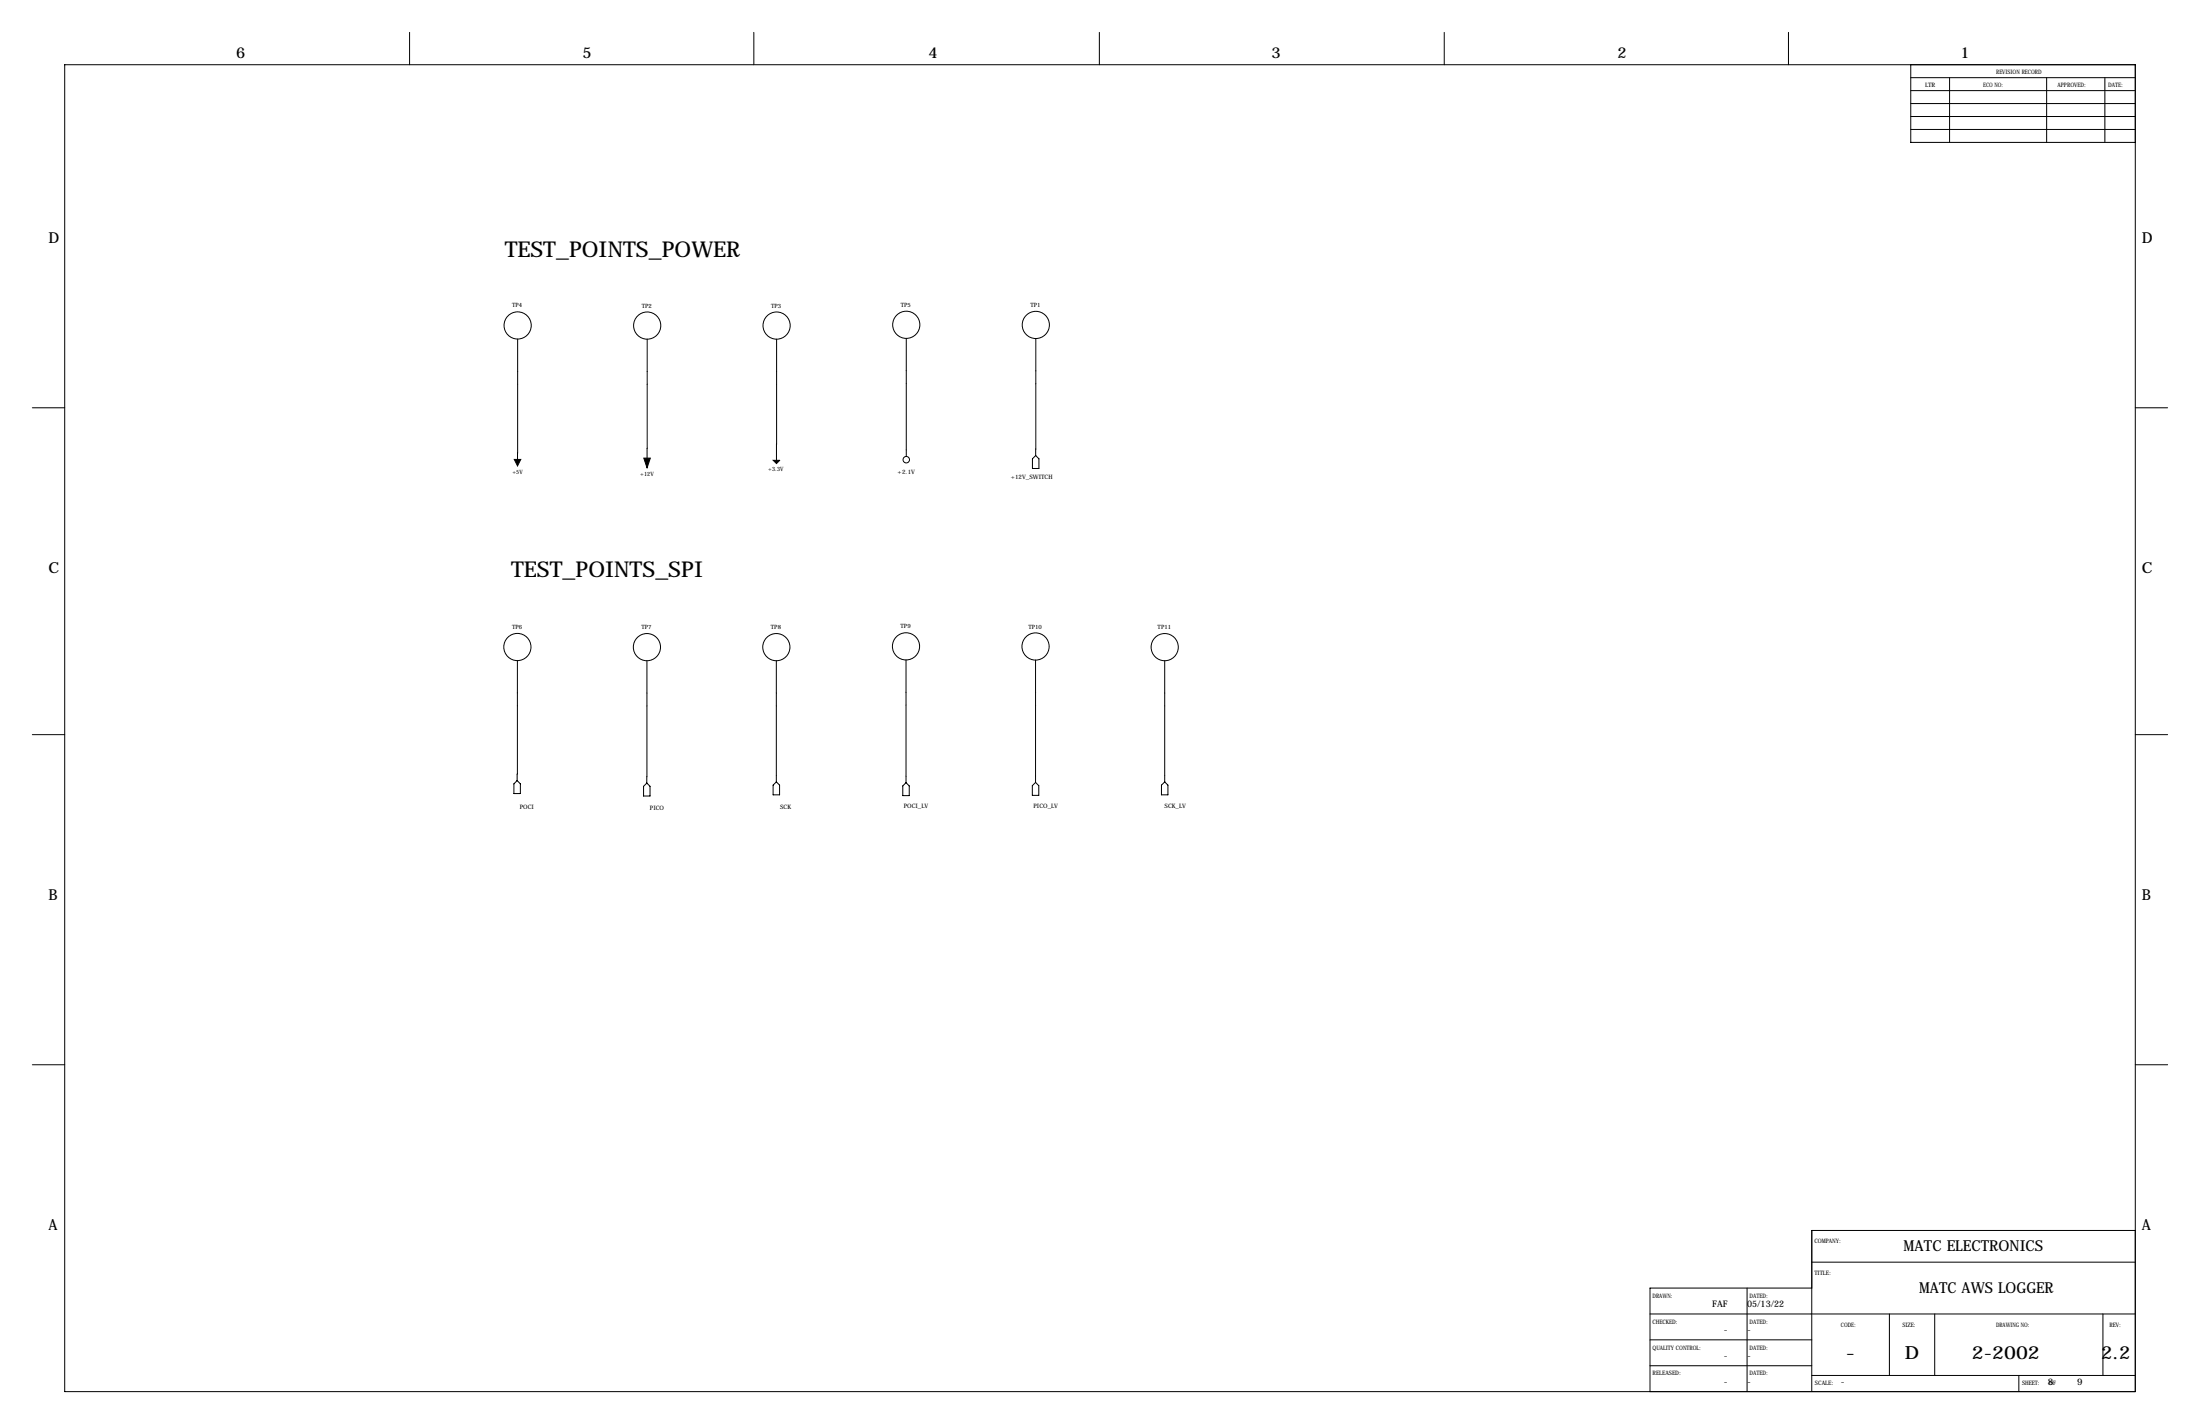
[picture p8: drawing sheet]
<svg xmlns="http://www.w3.org/2000/svg" width="864mm" height="559mm" viewBox="0 0 864 559" stroke-linecap="round" stroke-linejoin="round" font-family="sans-serif">
<g fill="none" stroke="#000" stroke-width=".39">
<path d="M160.8 12.7v12.7M295.9 12.7v12.7M431.5 12.7v12.7M566.9 12.7v12.7M702.1 12.7v12.7M25.4 25.4h812.8v520.7h-812.8zM750.1 25.4v30.5h88.1M750.1 35.6h88.1M750.1 30.5h88.1M765.3 30.5v25.4M803.4 30.5v25.4M826.3 30.5v25.4"/>
<path d="M750.1 50.8h88.1M750.1 45.7h88.1M750.1 40.6h88.1M203.2 133l-.1 49.8M254.1 133.1l-.1 50.5M304.9 133.1l-.1 48.8M355.8 132.8v46.3M406.6 132.8v46M12.7 160h12.7M406.6 178.8l1.2 1.2v3.8h-2.5v-3.8zM838.2 160h12.7M203.1 259.2l-.1 47.1"/>
<path d="M253.9 259.3v48M304.7 259.3v47.5M355.7 259v48.1M406.5 259v48M457.2 259.3v47.5M12.7 288.3h12.7M838.2 288.3h12.7M201.7 307.6l1.3-1.3 1.3 1.3v3.8h-2.6zM253.9 307.3l1.3 1.3v3.8h-2.6v-3.8zM303.5 308.1l1.2-1.3 1.3 1.3v3.8h-2.5zM355.7 307.1l1.2 1.3v3.8h-2.5v-3.8zM406.5 307l1.3 1.3v3.8h-2.6v-3.8z"/>
<path d="M455.9 308.1l1.3-1.3 1.3 1.3v3.8h-2.6zM12.7 417.8h12.7M838.2 417.8h12.7M711.2 495.3h127M838.2 482.9h-127v63.2M647.7 515.6h190.5M685.8 505.5v40.6M711.2 505.5h-63.5v40.6M741.7 515.6v24.2M759.5 515.6v24.2M825.5 515.6v24.2M647.7 535.9h63.5"/>
<path d="M647.7 525.8h63.5M711.2 539.8h127M792.5 539.8v6.3"/>
<circle cx="203.2" cy="127.7" r="5.3"/>
<circle cx="254.1" cy="127.8" r="5.3"/>
<circle cx="304.9" cy="127.8" r="5.3"/>
<circle cx="355.8" cy="127.5" r="5.3"/>
<circle cx="406.6" cy="127.5" r="5.3"/>
<circle cx="355.8" cy="180.4" r="1.27"/>
<circle cx="203.1" cy="253.9" r="5.3"/>
<circle cx="253.9" cy="253.9" r="5.3"/>
<circle cx="304.7" cy="253.9" r="5.3"/>
<circle cx="355.7" cy="253.6" r="5.3"/>
<circle cx="406.5" cy="253.7" r="5.3"/>
<circle cx="457.2" cy="253.9" r="5.3"/>
</g>
<path d="M201.9 180.3h2.5l-1.3 2.5zM252.7 179.8h2.6l-1.3 3.8zM303.5 180.6h2.6l-1.3 1.3z" fill="#000" stroke="#000" stroke-width=".39"/>
<g font-size="8.6">
<text x="198.1" y="101">TEST_POINTS_POWER</text>
<text x="200.6" y="226.3">TEST_POINTS_SPI</text>
</g>
<g font-size="7.1">
<text x="724.6" y="533.4">-</text>
<text x="747.8" y="533.4">D</text>
<text x="774.1" y="533.4">2-2002</text>
<text x="824.8" y="533.4">2.2</text>
</g>
<g font-size="5.9">
<text x="92.7" y="22.9">6</text>
<text x="228.6" y="22.9">5</text>
<text x="364.5" y="22.9">4</text>
<text x="499.1" y="22.9">3</text>
<text x="635" y="22.9">2</text>
<text x="769.6" y="22.9">1</text>
<text x="19" y="95.2">D</text>
<text x="840.7" y="95.2">D</text>
<text x="19" y="224.8">C</text>
<text x="840.7" y="224.8">C</text>
<text x="19" y="353.1">B</text>
<text x="840.7" y="353.1">B</text>
<text x="19" y="482.6">A</text>
<text x="840.7" y="482.6">A</text>
<text x="747.3" y="491">MATC ELECTRONICS</text>
<text x="753.4" y="507.5">MATC AWS LOGGER</text>
</g>
<g font-size="3.6">
<text x="672.1" y="513.1">FAF</text>
<text x="685.8" y="513.1">05/13/22</text>
<text x="676.7" y="523.2">-</text>
<text x="685.8" y="523.2">-</text>
<text x="676.7" y="533.4">-</text>
<text x="685.8" y="533.4">-</text>
<text x="676.7" y="543.5">-</text>
<text x="685.8" y="543.5">-</text>
<text x="722.6" y="543.5">-</text>
<text x="803.9" y="543.5">8</text>
<text x="815.3" y="543.5">9</text>
</g>
<g font-size="2.4">
<text x="783.6" y="29.2">REVISION RECORD</text>
<text x="755.6" y="34.3">LTR</text>
<text x="778.5" y="34.3">ECO NO:</text>
<text x="807.7" y="34.3">APPROVED:</text>
<text x="827.5" y="34.3">DATE:</text>
<text x="352.4" y="185.9">+2.1V</text>
<text x="396.7" y="188.1">+12V_SWITCH</text>
<text x="204" y="317.5">POCI</text>
<text x="255.1" y="317.7">PICO</text>
<text x="306.2" y="317.4">SCK</text>
<text x="354.8" y="316.9">POCI_LV</text>
<text x="405.7" y="317.2">PICO_LV</text>
<text x="457.1" y="316.9">SCK_LV</text>
<text x="712.2" y="487.7">COMPANY:</text>
<text x="712.2" y="500.4">TITLE:</text>
<text x="648.7" y="509.3">DRAWN:</text>
<text x="686.8" y="509.3">DATED:</text>
<text x="648.7" y="519.4">CHECKED:</text>
<text x="686.8" y="519.4">DATED:</text>
<text x="722.6" y="520.7">CODE:</text>
<text x="746.8" y="520.7">SIZE:</text>
<text x="783.6" y="520.7">DRAWING NO:</text>
<text x="828" y="520.7">REV:</text>
<text x="648.7" y="529.6">QUALITY CONTROL:</text>
<text x="686.8" y="529.6">DATED:</text>
<text x="648.7" y="539.8">RELEASED:</text>
<text x="686.8" y="539.8">DATED:</text>
<text x="712.5" y="543.6">SCALE:</text>
<text x="793.7" y="543.6">SHEET:</text>
<text x="804.4" y="543.6">OF</text>
</g>
<g font-size="2.3">
<text x="201.1" y="120.6">TP4</text>
<text x="251.9" y="120.7">TP2</text>
<text x="302.7" y="120.7">TP3</text>
<text x="353.6" y="120.4">TP5</text>
<text x="404.5" y="120.4">TP1</text>
<text x="201.1" y="186">+5V</text>
<text x="301.5" y="184.9">+3.3V</text>
<text x="251.3" y="186.6">+12V</text>
<text x="201" y="246.8">TP6</text>
<text x="251.8" y="246.9">TP7</text>
<text x="302.6" y="246.9">TP8</text>
<text x="353.5" y="246.6">TP9</text>
<text x="403.7" y="246.6">TP10</text>
<text x="454.4" y="246.9">TP11</text>
</g>
</svg>
